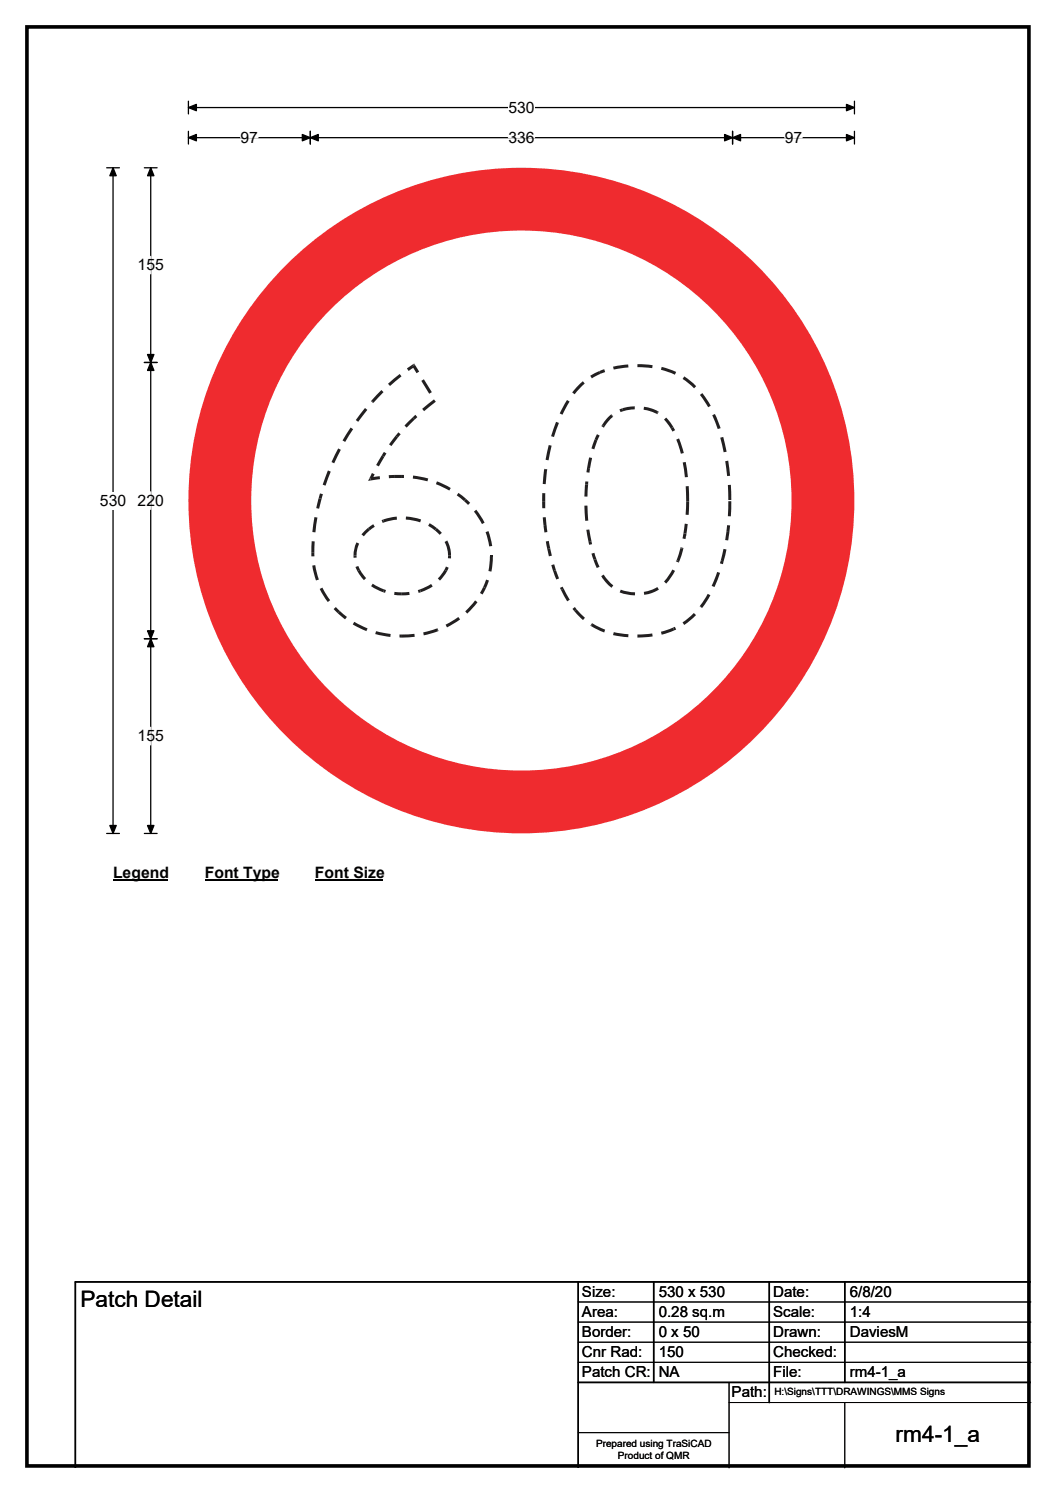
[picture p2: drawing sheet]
<svg xmlns="http://www.w3.org/2000/svg" width="210mm" height="297mm" viewBox="0 0 210 297" stroke-linecap="round" stroke-linejoin="round" font-family="sans-serif">
<path d="M5.4 5.4h199.2v286.3h-199.2z" fill="none" stroke="#000" stroke-width=".72"/>
<path d="M37.5 21.4h132.4M37.5 20.1v2.6M169.9 20.1v2.6" fill="none" stroke="#000" stroke-width=".25"/>
<path d="M37.5 21.4l1.6-.6v1.2zM168.3 20.8l1.6 .6-1.6 .6z" fill="#000" stroke="#000" stroke-width=".25"/>
<path d="M101.1 19.7h5.2v3.5h-5.2z" fill="#fff"/>
<path d="M21.2 33.4h2.5M22.5 33.4v132.4M37.5 27.4h132.4M37.5 26.1v2.6M61.7 26.1v2.6M145.7 26.1v2.6M169.9 26.1v2.6M21.2 165.8h2.5" fill="none" stroke="#000" stroke-width=".25"/>
<path d="M22.5 33.4l.6 1.6h-1.3zM37.5 27.4l1.6-.6v1.2zM61.7 27.4l1.6-.6v1.2zM60.1 26.8l1.6 .6-1.6 .6zM144.1 26.8l1.6 .6-1.6 .6zM145.7 27.4l1.6-.6v1.2zM168.3 26.8l1.6 .6-1.6 .6zM21.8 164.2h1.3l-.6 1.6z" fill="#000" stroke="#000" stroke-width=".25"/>
<path d="M47.8 27.4h3.5M101.1 27.4h5.2M156 27.4h3.5" fill="none" stroke="#fff" stroke-width=".25"/>
<path d="M19.9 97.9h5.2v3.5h-5.2z" fill="#fff"/>
<path d="M28.7 33.4h2.5M30 33.4v132.4M28.7 72.1h2.5M28.7 127.1h2.5M28.7 165.8h2.5" fill="none" stroke="#000" stroke-width=".25"/>
<path d="M30 33.4l.6 1.6h-1.3zM30 72.1l.6 1.6h-1.3zM29.3 70.5h1.3l-.6 1.6zM29.3 125.5h1.3l-.6 1.6zM30 127.1l.6 1.6h-1.3zM29.3 164.2h1.3l-.6 1.6z" fill="#000" stroke="#000" stroke-width=".25"/>
<path d="M30 51v3.5M30 97.9v3.4M30 144.7v3.5" fill="none" stroke="#fff" stroke-width=".25"/>
<path d="M22.5 171.8h10.7v3.5h-10.7z" fill="#fff"/>
<path d="M22.5 175.1h10.7" fill="none" stroke="#000" stroke-width=".32"/>
<path d="M40.7 171.8h14.4v3.5h-14.4z" fill="#fff"/>
<path d="M40.7 175.1h14.4" fill="none" stroke="#000" stroke-width=".32"/>
<path d="M62.6 171.8h13.5v3.5h-13.5z" fill="#fff"/>
<path d="M62.6 175.1h13.5" fill="none" stroke="#000" stroke-width=".32"/>
<circle cx="103.6" cy="99.6" r="66.2" fill="#fff"/>
<circle cx="103.7" cy="99.6" r="60" fill="none" stroke="#ef2b2f" stroke-width="12.5"/>
<g fill="#221f20">
<path d="M97.4 110.7h.6l-.3 3-.6-.1z"/>
<path d="M96.6 115.3l.6 .2-.6 1.5-.5-.2z"/>
<path d="M96.1 116.8l.5 .2-.6 1.3-.6-.3z"/>
<path d="M94.5 119.4l.5 .4-2.1 2.3-.4-.5z"/>
<path d="M88.6 124.3l2.5-1.6 .4 .5-2.6 1.6z"/>
<path d="M86.8 125.1l.2-.1 .2 .5-.1 .1z"/>
<path d="M84.2 125.8l2.6-.7 .3 .5-2.8 .8z"/>
<path d="M79.9 126.2l2.5-.1 .1 .6-2.6 .2z"/>
<path d="M79.4 126.2h.5v.7l-.5-.1z"/>
<path d="M74.8 125.6l2.9 .5-.1 .6-3-.5z"/>
<path d="M73.1 125l-.3 .6z"/>
<path d="M70.4 123.7l2.7 1.3-.3 .6-2.7-1.4z"/>
<path d="M67.5 121.5l1.5 1.2-.4 .5-1.5-1.2z"/>
<path d="M66.3 121.2l.5-.4 .7 .7-.4 .5z"/>
<path d="M63.6 117.2l.5-.3 1.5 2.5-.4 .4z"/>
<path d="M62.1 112.5l.6-.1 .7 2.9-.6 .2z"/>
<path d="M61.9 110h.6v.7h-.6z"/>
<path d="M62 107.7h.6l-.1 2.3h-.6z"/>
<path d="M62.5 102.9l.6 .1-.4 2.9h-.6z"/>
<path d="M63.4 99.1l.5 .2-.4 1.9-.6-.1z"/>
<path d="M63.6 98.2l.6 .1-.3 1-.5-.2z"/>
<path d="M65.2 93.6l.6 .2-1.1 2.8-.5-.2z"/>
<path d="M67.2 89.2l.6 .3-1.3 2.7-.6-.3z"/>
<path d="M69.7 85l.5 .4-1.6 2.5-.5-.3z"/>
<path d="M72.6 81.2l.4 .4-1.8 2.3-.5-.3z"/>
<path d="M73.8 79.8l.1-.1 .4 .4-.1 .1z"/>
<path d="M75.8 77.7v-.1l.5 .4-2 2.1-.4-.4z"/>
<path d="M77.2 76.3l2.3-1.9 .3 .5-2.2 1.9z"/>
<path d="M81 73.3l1.1-.8 .4 .1-.5 .3 .4 .1-1.1 .8z"/>
<path d="M82.1 72.5l.3-.2 .1 .3z"/>
<path d="M82 72.9l.5-.3 .9 1.3-.6 .4z"/>
<path d="M83.8 75.8l.5-.3 1.6 2.5-.6 .3z"/>
<path d="M83.9 81.3l2.4-1.8 .4 .4-2.4 1.9z"/>
<path d="M82.1 83l.5-.5 .4 .5-.5 .5z"/>
<path d="M81.4 83.7l.7-.7 .4 .5-1.6 1.6-.5-.4z"/>
<path d="M79.2 86.1l.5 .3-.6 .6-.4-.3z"/>
<path d="M78.7 86.7l.4 .3-1.2 1.8-.5-.4z"/>
<path d="M76.3 90l.6 .2-.5 .7-.5-.3z"/>
<path d="M75.9 90.6l.5 .3-1.1 1.9-.5-.3z"/>
<path d="M74 94.1l.5 .3-.5 1-.3-.4 .1 .6-.4-.4z"/>
<path d="M73.4 95.2l.4 .4-.6 .1z"/>
<path d="M73.7 95l1.8-.3 .1 .6-1.8 .3z"/>
<path d="M77.3 94.5h1.2v.6h-1.2z"/>
<path d="M78.5 94.5h1.4v.6h-1.4z"/>
<path d="M79.9 94.5h.4v.6h-.4z"/>
<path d="M82.1 94.6l3.1 .6-.2 .6-2.9-.6z"/>
<path d="M86.9 95.8l-.2 .5z"/>
<path d="M86.9 95.8l2.7 1.3-.3 .5-2.6-1.3z"/>
<path d="M91.2 98.1l1.4 1.1-.3 .5-1.5-1.1z"/>
<path d="M92.6 99.2l.9 .8-.4 .5-.8-.8z"/>
<path d="M94.2 101.8l.5-.3 1.7 2.5-.6 .3z"/>
<path d="M96.6 105.9l.5-.2 .8 2.9-.6 .1z"/>
<path d="M97.4 110.5h.6v.2h-.6z"/>
<path d="M88.4 107.8l.5-.3a6.3 6.3 0 0 1 .8 3.1h-.6l-.3-1.7z"/>
<path d="M88.4 107.8l.5-.3z"/>
<path d="M86.8 105.1l1.1 .9-.5 .4-.9-.9z"/>
<path d="M85.4 104.1l1.4 1-.3 .4-1.4-.9z"/>
<path d="M80.7 102.8l1.5 .2 1.5 .4-.2 .5-2.7-.5z"/>
<path d="M76.2 103.4l2.7-.6v.6l-2.5 .5z"/>
<path d="M75.9 103.5l.3-.1 .2 .5-.3 .1z"/>
<path d="M73.2 105.1l1-.8 .3 .5-1 .7z"/>
<path d="M72.5 105.7l.7-.6 .3 .4-1.2 1.2-.4-.4z"/>
<path d="M70.9 107.9l.5 .3-.4 1-.1 1.4h-.6l.2-1.6z"/>
<path d="M70.3 110.6h.6v.3l-.6 .1z"/>
<path d="M70.7 112.8l.5-.2 .4 .7-.5 .3z"/>
<path d="M71.1 113.6l.5-.3 1.2 1.7-.4 .4z"/>
<path d="M74.1 116.1l2.3 1.2-.2 .5-2.4-1.2z"/>
<path d="M76.4 117.3l.4 .1-.2 .6-.4-.2z"/>
<path d="M78.4 117.8l1.5 .1v.5h-1.5z"/>
<path d="M79.9 117.9l1.5-.1v.6h-1.5z"/>
<path d="M83.1 117.4l.4-.1 .2 .5-.5 .2z"/>
<path d="M83.5 117.3l2.2-1.1 .3 .5-2.3 1.1z"/>
<path d="M88.4 113.3l.5 .3-1.4 1.9-.4-.4z"/>
<path d="M88.7 112.7l.5 .2-.3 .7-.5-.3z"/>
<path d="M89.1 110.6h.6v.5h-.6z"/>
<path d="M144.8 99.7h.6l-.1 3h-.6z"/>
<path d="M144.6 104.5h.6l-.2 1.4-.6-.1z"/>
<path d="M144.4 105.8l.6 .1-.2 1.6-.6-.1z"/>
<path d="M143.9 109.2l.6 .1-.6 2.4-.6-.2z"/>
<path d="M143.3 111.5l.6 .2-.2 .5-.5-.1z"/>
<path d="M142.6 113.8l.6 .2-1.1 2.8-.6-.3z"/>
<path d="M141.5 116.5l.6 .3z"/>
<path d="M140.7 118.2l.6 .2-1.7 2.5-.5-.3z"/>
<path d="M139.1 120.6l.5 .3z"/>
<path d="M135.7 123.8l2.3-1.8 .4 .4-2.3 1.9z"/>
<path d="M133.8 124.9l.4-.2 .3 .5-.4 .2z"/>
<path d="M131.4 125.7l2.4-.8 .3 .5-2.5 .9z"/>
<path d="M126.7 126.2l3-.2 .1 .6-3.1 .3z"/>
<path d="M122 125.8l3 .4-.1 .6-3-.4z"/>
<path d="M117.9 124l2.4 1.3-.2 .5-2.6-1.2z"/>
<path d="M117.7 124h.2l-.4 .6-.1-.1z"/>
<path d="M114.2 121.6l.5-.4 1.6 1.7-.4 .5z"/>
<path d="M113.8 121.1l.5-.3 .4 .4-.5 .4z"/>
<path d="M111.5 117.4l.6-.3 1.2 2.2-.5 .3z"/>
<path d="M111.3 117l.6-.3 .2 .4-.6 .3z"/>
<path d="M110 113.6l.6-.2 .6 1.7-.6 .2z"/>
<path d="M109.6 112.4l.6-.1 .4 1.1-.6 .2z"/>
<path d="M108.8 109.2l.6-.1 .3 1.5-.6 .1z"/>
<path d="M108.5 107.7l.6-.1 .3 1.5-.6 .1z"/>
<path d="M108.1 104.5l.6-.1 .1 1.5h-.6z"/>
<path d="M107.9 102.9h.6l.2 1.5-.6 .1z"/>
<path d="M107.8 99.7h.6v1.4h-.6z"/>
<path d="M107.8 98.1h.6v1.6h-.6z"/>
<path d="M108.2 93.5h.6l-.3 2.8h-.6z"/>
<path d="M108.2 93.3l.6 .1v.1h-.6z"/>
<path d="M109.1 88.5l.6 .2-.6 2.9-.6-.2z"/>
<path d="M110.6 83.9l.5 .2-.9 2.9-.6-.2z"/>
<path d="M112.8 79.6l.5 .3-1.5 2.6-.5-.2z"/>
<path d="M115.1 76.6l.8-.8 .4 .5-2 2.1-.5-.3z"/>
<path d="M117.4 74.7l1.8-.9 .2 .6-1.7 .9z"/>
<path d="M119.2 73.8l.9-.4 .2 .6-.9 .4z"/>
<path d="M121.9 72.9l3-.4 .1 .6-3 .4z"/>
<path d="M126.7 72.5l3.1 .1-.1 .6-3-.2z"/>
<path d="M131.6 73l2.9 1-.3 .5-2.8-.9z"/>
<path d="M136.1 74.9l2.3 1.9-.4 .5-2.3-1.9z"/>
<path d="M139.2 78.6l.5-.4 1.6 2.5-.5 .3z"/>
<path d="M141.6 82.6l.6-.2 1.1 2.8-.6 .2z"/>
<path d="M143.2 87.1l.6-.2 .7 3-.6 .1z"/>
<path d="M144.2 91.8l.6-.1 .4 3h-.6z"/>
<path d="M144.7 96.5h.6l.1 3h-.6z"/>
<path d="M136.4 96.8l.5-.1 .1 3h-.6z"/>
<path d="M135.8 92l.6-.1 .4 3-.6 .1z"/>
<path d="M134.5 87.5l.5-.3 1 2.9-.6 .2z"/>
<path d="M133.4 85.3l.5-.3 .3 .6-.5 .3z"/>
<path d="M132 83.5l.5-.4 .1 .1 1.3 1.8-.5 .3z"/>
<path d="M130.9 81.8l.1 .1-.3 .5-.1-.1z"/>
<path d="M128.1 80.9l1.4 .4 1.4 .5-.3 .5-1-.4-1.6-.4z"/>
<path d="M123.8 81.2l2.4-.4v.6l-2.3 .4z"/>
<path d="M123.2 81.4l.6-.2 .1 .6-.5 .2z"/>
<path d="M121.5 82.5l.4 .4z"/>
<path d="M121 82.9l.5-.4 .4 .4-1.7 2-.5-.4z"/>
<path d="M119.7 84.5l.5 .4-.1 .2-.5-.3z"/>
<path d="M118.7 86.4l.5 .3-.4 .9-.6-.2z"/>
<path d="M118.2 87.4l.6 .2-.6 1.8-.6-.2z"/>
<path d="M117.2 91l.5 .1-.4 2.1-.6-.1z"/>
<path d="M116.7 93.1l.6 .1-.1 .8h-.6z"/>
<path d="M116.4 95.8h.6l-.1 .6h-.6z"/>
<path d="M116.3 96.4h.6l-.1 2.4h-.6z"/>
<path d="M116.2 100.6h.6l.2 3h-.6z"/>
<path d="M116.6 105.4l.6-.1 .4 2.4-.6 .1z"/>
<path d="M117 107.8l.6-.1 .1 .6-.5 .1z"/>
<path d="M117.6 110.2l.6-.2 .4 1.2-.6 .2z"/>
<path d="M118 111.4l.6-.2 .6 1.6-.5 .2z"/>
<path d="M119.5 114.6l.6-.3 .8 1.2 1.1 1-.4 .4-1.2-1.1z"/>
<path d="M123.4 117.3l1.4 .4 1.5 .2v.5l-1.6-.1-1.5-.4z"/>
<path d="M128 117.8a6.8 6.8 0 0 0 2.7-1l.3 .5a6.9 6.9 0 0 1-2.9 1z"/>
<path d="M133.7 113.3l.5 .3-.8 1.3-.9 1.2-.5-.4z"/>
<path d="M134.5 111.5l.6 .2-.1 .2-.6-.2z"/>
<path d="M135.3 109.1l.5 .1-.7 2.5-.6-.2z"/>
<path d="M135.3 108.9l.6 .1-.1 .2-.5-.1z"/>
<path d="M135.9 106.1l.6 .1-.2 1.1-.6-.2z"/>
<path d="M136.2 104.2l.6 .1-.3 1.9-.6-.1z"/>
<path d="M136.4 99.7h.6l-.1 2.7h-.6z"/>
</g>
<path d="M115 255v37M130 255v20M153 255v24M168 255v20M205 255h-190v37M115 275h90" fill="none" stroke="#000" stroke-width=".3"/>
<path d="M115 259h90M115 263h90M115 267h90M115 271h90M145 279h60M145 275v17M168 279v13M115 285h30" fill="none" stroke="#000" stroke-width=".2"/>
<g font-size="4.5">
<text x="16" y="260.1">Patch Detail</text>
<text x="178.1" y="286.9">rm4-1_a</text>
</g>
<g font-size="3.1">
<text x="101.1" y="22.5">530</text>
<text x="47.8" y="28.4">97</text>
<text x="101.1" y="28.4">336</text>
<text x="156" y="28.4">97</text>
<text x="27.4" y="53.8">155</text>
<text x="19.9" y="100.7">530</text>
<text x="27.4" y="100.6">220</text>
<text x="27.4" y="147.5">155</text>
<text x="22.5" y="174.6">Legend</text>
<text x="40.7" y="174.6">Font Type</text>
<text x="62.6" y="174.6">Font Size</text>
</g>
<g font-size="3">
<text x="115.7" y="258">Size:</text>
<text x="131" y="258">530 x 530</text>
<text x="153.7" y="258">Date:</text>
<text x="169" y="258">6/8/20</text>
<text x="115.7" y="262">Area:</text>
<text x="131" y="262">0.28 sq.m</text>
<text x="153.7" y="262">Scale:</text>
<text x="169" y="262">1:4</text>
<text x="115.7" y="266">Border:</text>
<text x="115.7" y="270">Cnr Rad:</text>
<text x="131" y="266">0 x 50</text>
<text x="131" y="270">150</text>
<text x="153.7" y="266">Drawn:</text>
<text x="153.7" y="270">Checked:</text>
<text x="169" y="266">DaviesM</text>
<text x="115.7" y="274">Patch CR:</text>
<text x="131" y="274">NA</text>
<text x="153.7" y="274">File:</text>
<text x="169" y="274">rm4-1_a</text>
<text x="145.5" y="278">Path:</text>
</g>
<g font-size="2">
<text x="154" y="277.6">H:\Signs\TTT\DRAWINGS\MMS Signs</text>
<text x="118.5" y="287.8">Prepared using TraSiCAD</text>
<text x="122.9" y="290.2">Product of QMR</text>
</g>
</svg>
